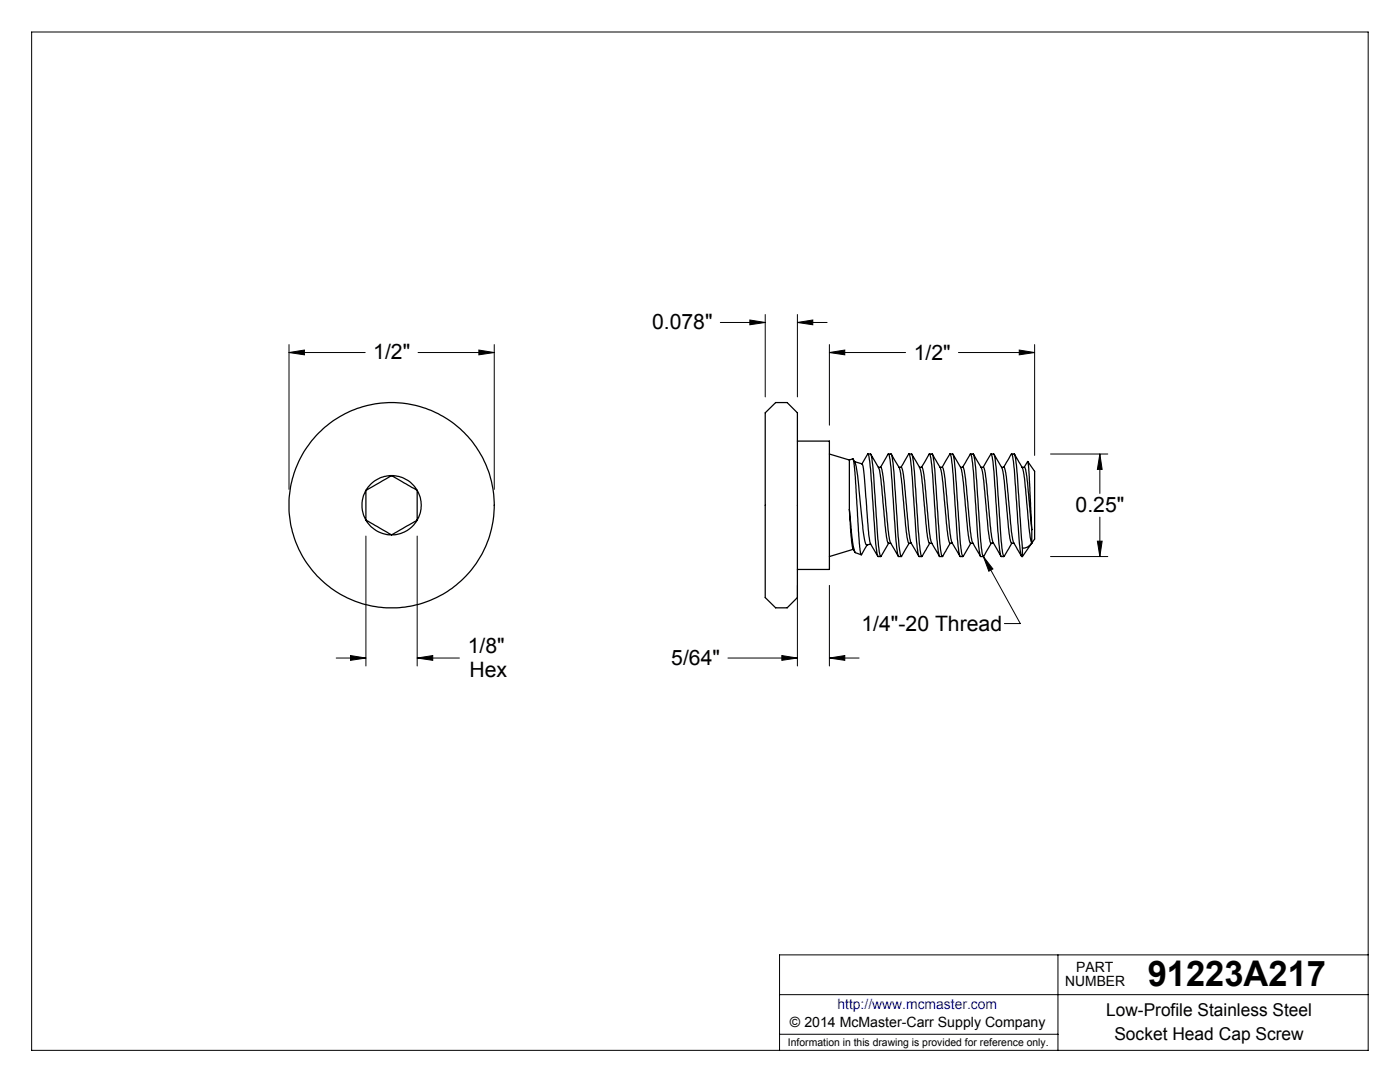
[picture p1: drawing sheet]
<svg xmlns="http://www.w3.org/2000/svg" width="279mm" height="216mm" viewBox="0 0 279 216" stroke-linecap="round" stroke-linejoin="round" font-family="sans-serif">
<g fill="none" stroke="#000" stroke-width=".2">
<path d="M6.3 6.4h266.7v203.2h-266.7zM57.7 70.3l3-.5v1zM57.7 68.8v28.8M57.7 70.3h15.2M83.4 70.3h15.2M95.6 69.8l3 .5-3 .5zM98.6 68.8v28.8M143.8 64.3h8.9M149.6 63.9l3.1 .4-3.1 .5zM152.7 62.8v16.4M159.1 64.3l3.1-.4v.9zM159.1 62.8v16.4"/>
<path d="M159.1 64.3h6M165.5 70.3l3.1-.5v1zM165.5 70.3h15.2M165.5 68.8v16M191.3 70.3h15.2M203.4 69.8l3.1 .5-3.1 .5zM206.5 68.8v22.1M209.7 90.6h11.4M219.5 90.6l.5 3.1h-1zM219.5 90.6v7.9M73 107v25.9M83.3 107v25.9"/>
<path d="M159.1 116.8v16.1M165.5 116.8v16.1M196.3 111.1l1.9 2.4-.9 .5zM196.3 111.1l7.3 13.3h-3.2M209.7 111.1h11.4M219 108h1l-.5 3.1zM219.5 103.2v7.9M67.1 131.3h5.9M70 130.8l3 .5-3 .5zM83.3 131.3l3.1-.5v1zM83.3 131.3h8.4M145.3 131.3h13.8"/>
<path d="M156 130.8l3.1 .5-3.1 .5zM165.5 131.3l3.1-.5v1zM165.5 131.3h5.9M155.6 198.5h117.4M211.1 190.5v19.1M273 190.5h-117.4v19.1M155.6 206.4h55.5"/>
</g>
<g fill="#000">
<path d="M196.3 111.1l1.9 2.4-.9 .5z"/>
<path d="M57.7 70.3l3-.5v1zM95.6 69.8l3 .5-3 .5zM70 130.8l3 .5-3 .5zM83.3 131.3l3.1-.5v1zM219.5 90.6l.5 3.1h-1zM219 108h1l-.5 3.1zM149.6 63.9l3.1 .4-3.1 .5zM159.1 64.3l3.1-.4v.9zM156 130.8l3.1 .5-3.1 .5zM165.5 131.3l3.1-.5v1zM165.5 70.3l3.1-.5v1zM203.4 69.8l3.1 .5-3.1 .5z"/>
</g>
<g fill="none" stroke="#000" stroke-width=".25">
<path d="M73 97.9v5.9M73 97.9a6 6 0 0 0 0 5.9M78.1 94.9l5.2 3M78.1 94.9a6 6 0 0 1 5.2 3M78.1 94.9a6 6 0 0 0-5.1 3M78.1 94.9l-5.1 3M83.3 97.9v5.9M83.3 97.9a5.8 5.8 0 0 1 0 5.9M152.7 82.4l2.1-2.1h2.3l2 2.1v36.8l-2 2.1h-2.3l-2.1-2.1zM159.1 88h6.4v25.6h-6.4M165.5 90.6l4 1.2M169.5 91.8l.8-.2 .2 1.3 1 15.4 .4 2.4 1.1-1.9"/>
<path d="M169.5 91.8v9.9M170.3 91.6a11.9 11.9 0 0 1 1 5l1.1 10.5a1.97 1.97 0 0 0 .6 1.7l.8-.3M170.5 92.1l1.5 .5M172 92.6l1.2-2a12.9 12.9 0 0 1 .6 4.6l.7 9.1a27.2 27.2 0 0 0 .8 6.8h.5M172 92.6l.3 .5 .2 1.8 .9 11.6 .2 1.6 1.6 2.9M173.2 90.6h.5a17.3 17.3 0 0 1 .7 5.2l.7 10.2a17.7 17.7 0 0 0 .7 5.1v-.1M173.8 90.6l1.7 3.3 1 9.5a15.5 15.5 0 0 0 .8 5M175.3 93.2h.5a46.5 46.5 0 0 1 1.1 8.7l.1 1a24.8 24.8 0 0 0 .7 5.4l1.6 2.7M175.7 93.2l1.6-2.6a32.8 32.8 0 0 1 .9 7.6l.4 7.3a18.9 18.9 0 0 0 .8 5.6h.5M177.3 90.6h.5a20.3 20.3 0 0 1 .8 6.4l.5 8.5a20.1 20.1 0 0 0 .8 5.6v-.1M177.9 90.6l1.6 2.7 .1 .6 1 9.5a15.5 15.5 0 0 0 .8 5M179.4 93.2h.5a13.7 13.7 0 0 1 .8 4.9l.4 4.8a24.8 24.8 0 0 0 .7 5.4l1.6 2.7"/>
<path d="M179.8 93.2l1.6-2.6a24.3 24.3 0 0 1 .8 6.4l.5 8.5a18.9 18.9 0 0 0 .7 5.6h.6M181.4 90.6h.6a58.6 58.6 0 0 1 .9 9.6l.3 5.3a20.1 20.1 0 0 0 .8 5.6v-.1M182 90.6l1.6 2.7 .1 .6 1 9a22.2 22.2 0 0 0 .8 5.5M183.5 93.2h.5a13.7 13.7 0 0 1 .7 4.9l.5 4.8a24.8 24.8 0 0 0 .7 5.4l1.6 2.7M183.9 93.2l1.6-2.6a26 26 0 0 1 .8 7l.6 8.4a17.7 17.7 0 0 0 .6 5.1h.6M185.5 90.6h.5a17.8 17.8 0 0 1 .7 5.8l.7 9.1a18.9 18.9 0 0 0 .7 5.6v-.1M186.1 90.6l1.5 2.7 .2 .6 1 9a22.2 22.2 0 0 0 .7 5.5h.6M187.6 93.2h.5M188 93.2l1.5-2.6a2.38 2.38 0 0 1 .5 1.8l1 13.6a17.7 17.7 0 0 0 .6 5.1h.6M188.1 93.2a13.7 13.7 0 0 1 .7 4.9l.5 4.8a24.8 24.8 0 0 0 .7 5.4l1.6 2.7M189.6 90.6h.5a16.3 16.3 0 0 1 .7 5.2l.6 8.5a27.2 27.2 0 0 0 .8 6.8v-.1M190.2 90.6l1.7 3.1 .4 2.6 .6 6.6a22.2 22.2 0 0 0 .7 5.5h.6"/>
<path d="M191.7 93.2h.5M192.1 93.2l1.5-2.6a2.54 2.54 0 0 1 .5 1.8l.9 13.1a20.1 20.1 0 0 0 .8 5.6h.5M192.2 93.2a13.7 13.7 0 0 1 .7 4.9l.6 6.3a9.2 9.2 0 0 0 1.1 4.7l1.1 1.9M193.7 90.6h.5a32.8 32.8 0 0 1 .9 7.6l.4 7.3a16.3 16.3 0 0 0 .8 5.6v-.1M194.3 90.6l1.5 2.7 .3 .8 .9 8.8a22.2 22.2 0 0 0 .7 5.5h.1M195.8 93.2h.5M196.2 93.2l1.6-2.6a58.6 58.6 0 0 1 1 9.6l.3 5.3a20.1 20.1 0 0 0 .7 5.6h.5M196.3 93.2a26.6 26.6 0 0 1 .9 6.5l.8 8 .2 .5 1.6 2.8M197.8 90.6h.5a24.3 24.3 0 0 1 .8 6.4l.5 8.5a16.3 16.3 0 0 0 .8 5.6v-.1M198.4 90.6l1.5 2.7 .3 .8 .8 8.8a17.5 17.5 0 0 0 .9 5.5M199.9 93.2h.4M200.3 93.2l1.6-2.6a12.9 12.9 0 0 1 .6 4.6l.7 10.3a18.9 18.9 0 0 0 .7 5.6h.1"/>
<path d="M200.3 93.2h.1a39.4 39.4 0 0 1 1 8.2l.2 1.5a24.8 24.8 0 0 0 .7 5.4l1.6 2.7M201.9 90.6h.5a26 26 0 0 1 .8 7l.8 11.7M202.5 90.6l1.5 2.7 .3 .8 .8 8.3a27.5 27.5 0 0 0 .8 6M204 93.2h.4M204.4 93.2l.7-1.1 .3 3 .5 10.6M204.4 93.2h.1a20.7 20.7 0 0 1 .8 5.9l.6 6.6M205.1 92.1l1.4 2v13.5l-2.5 3.5M73 103.8a5.9 5.9 0 0 0 5.1 2.9M73 103.8l5.1 2.9M83.3 103.8l-5.2 2.9M83.3 103.8a5.8 5.8 0 0 1-5.2 2.9M169.5 101.7l.4 5.6a4.8 4.8 0 0 0 .7 2.9"/>
<path d="M169.5 101.7l.8 7.5 .4 1.1 1.2 .4M170.3 109.6l-4.8 1.5M177.3 108.4h.5M177.3 108.4l-1.5 2.6M181.4 108.4h.5M181.4 108.4l-1.5 2.6M185.5 108.4h.5M185.5 108.4l-1.5 2.6M189.7 108.4l-1.6 2.6M193.7 108.4l-1.5 2.6M197.8 108.4h.5M197.8 108.4l-1.5 2.6"/>
<path d="M201.9 108.4h.5M201.9 108.4l-1.5 2.6M204 109.3v1.8M205.9 108.4l-.8 .7-.7 .3-.4-.1M205.9 105.7v2.7"/>
<circle cx="78.1" cy="100.8" r="20.5"/>
</g>
<text font-size="7.1" x="229.1" y="196.8">91223A217</text>
<g font-size="4.2">
<text x="130.1" y="65.7">0.078&quot;</text>
<text x="74.5" y="71.7">1/2&quot;</text>
<text x="182.3" y="71.7">1/2&quot;</text>
<text x="214.7" y="102.2">0.25&quot;</text>
<text x="171.9" y="126">1/4&quot;-20 Thread</text>
<text x="93.3" y="130.3">1/8&quot;</text>
<text x="93.7" y="135.1">Hex</text>
<text x="134" y="132.7">5/64&quot;</text>
</g>
<g font-size="3.5">
<text x="220.8" y="202.8">Low-Profile Stainless Steel</text>
<text x="222.4" y="207.5">Socket Head Cap Screw</text>
</g>
<g font-size="2.8">
<text x="212.6" y="196.8">NUMBER</text>
<text x="214.8" y="194">PART</text>
<text x="157.7" y="205">© 2014 McMaster-Carr Supply Company</text>
</g>
<text font-size="2.8" fill="#00f" x="167.1" y="201.4">http://www.mcmaster.com</text>
<text font-size="2.1" x="157.3" y="208.6">Information in this drawing is provided for reference only.</text>
</svg>
